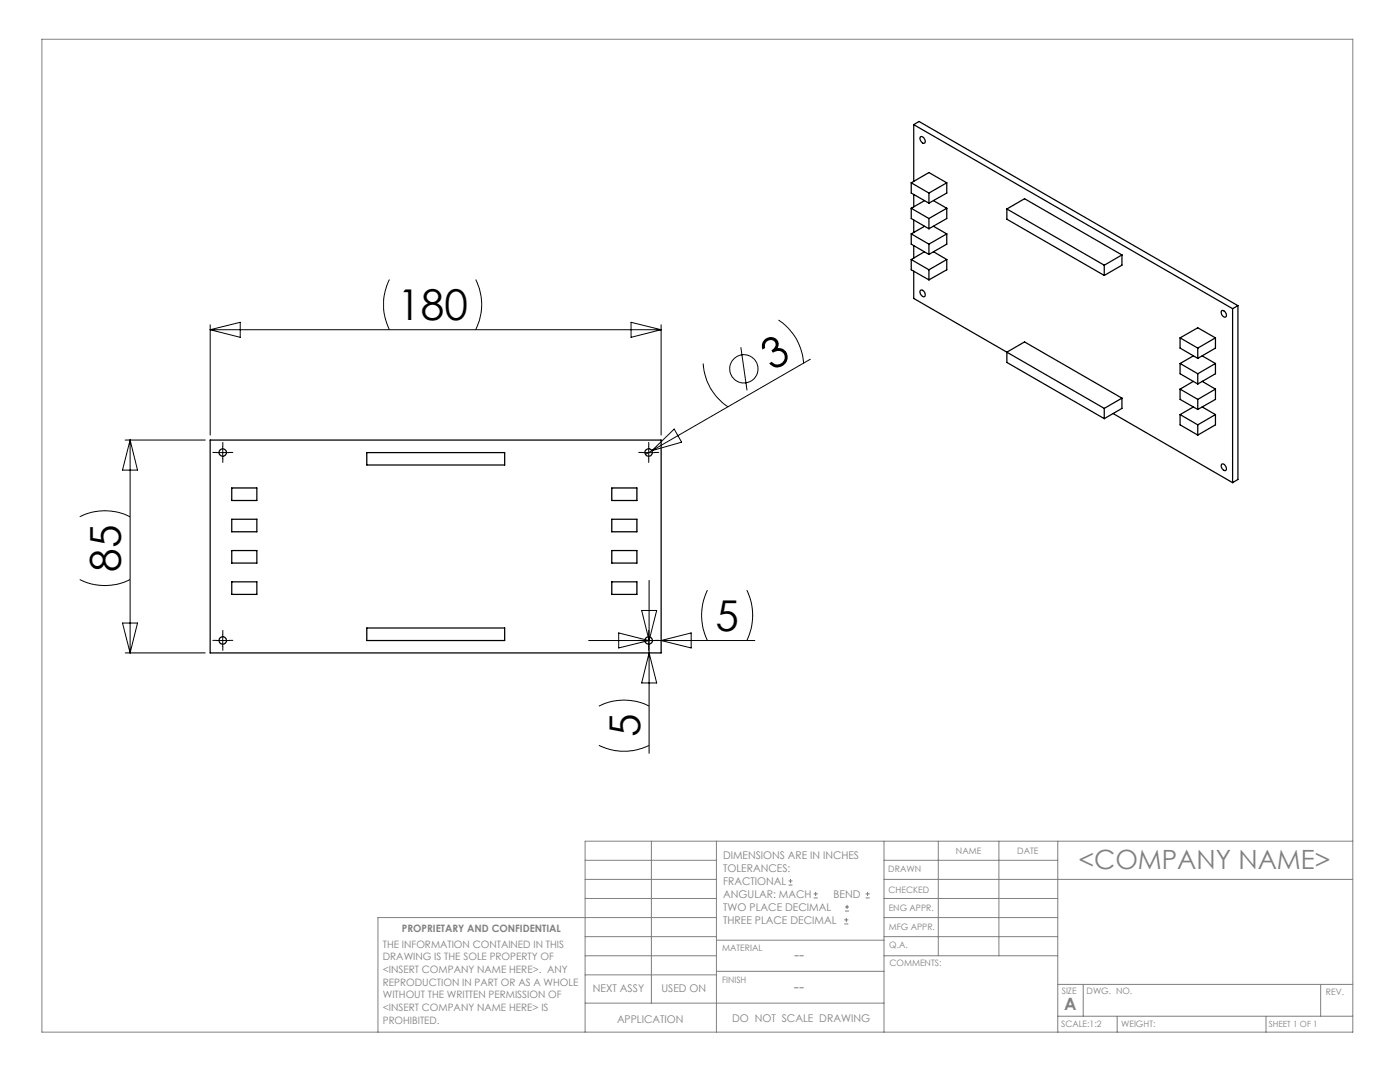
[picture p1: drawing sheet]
<svg xmlns="http://www.w3.org/2000/svg" width="279mm" height="216mm" viewBox="0 0 279 216" stroke-linecap="round" stroke-linejoin="round" font-family="sans-serif">
<g fill="none" stroke="#000" stroke-width=".2">
<path d="M77.7 55.8a11.3 11.3 0 0 0 0 10M94.9 55.8a11 11 0 0 1 0 10M41.9 64.8v22M41.9 65.8h90M41.9 65.8l6-1.5v3zM125.9 64.3l6 1.5-6 1.5zM131.9 64.8v22M140.3 72.5a11 11 0 0 0 5 8.7M147.8 69.3l1.3 8.6M155.4 63.9a11 11 0 0 1 5 8.6M161.7 71.7l-31.6 18.2M25 87.8h16"/>
<path d="M26 87.8v42.5M26 87.8l1.4 6h-3zM43.2 90.3h2.5M44.4 89v2.5M128.2 90.3h2.5M129.5 89v2.5M130.1 89.9l-1.3 .8M130.1 89.9l4.4-4.3 1.5 2.6zM15.9 115.6a11.1 11.1 0 0 0 10.1 0M15.9 103.1a11.1 11.1 0 0 1 10.1 0M129.5 115.8v34.5M141.2 117.8a11.4 11.4 0 0 0 0 10"/>
<path d="M149 117.8a11.4 11.4 0 0 1 0 10M24.4 124.3h3l-1.4 6zM25 130.3h16M43.2 127.8h2.5M44.4 126.5v2.5M117.5 127.8h33.1M123.5 126.3l6 1.5-6 1.5zM128.1 121.8h3l-1.6 6zM129.5 126.5v2.5M129.5 130.3l1.6 6h-3zM131.9 127.8l6-1.5v3zM119.5 148.7a11.3 11.3 0 0 0 10 0"/>
<path d="M119.5 140.9a11 11 0 0 1 10 0"/>
<circle cx="148.4" cy="73.6" r="2.82"/>
</g>
<g fill="none" stroke="#808080" stroke-width=".2">
<path d="M8.4 7.8h261.6v198.2h-261.6zM116.8 171.7h26.2M116.8 175.5h26.2M116.8 179.3h26.2M130 167.9v32.3M143 167.9v38.1M157.4 176.6h.8M157.4 175.8h.8M157.8 175.4v.8M162.4 179.2h.8M162.4 178.4h.8M162.8 178v.8"/>
<path d="M172.8 179.2h.8M172.8 178.4h.8M173.1 178v.8M176.4 167.9v38.1M176.4 171.7h34.7M176.4 175.5h93.6M176.4 179.3h34.7M187.3 167.9v22.8M199.4 167.9v22.8M211.1 167.9v38.1M270 167.9h-153.2v38.1M116.8 190.7h26.2"/>
<path d="M116.8 186.9h26.2M116.8 194.5h26.2M143 193.8h33.4M143 187.6h33.4M143 183.1h-67.6v22.9M168.5 184.4h.8M168.5 183.6h.8M168.6 181.8h.8M168.6 181h.8M168.9 183.2v.8M169.1 180.6v.8M176.4 190.7h34.7"/>
<path d="M176.4 183.1h34.7M176.4 186.9h34.7M211.1 196.4h58.9M216.2 196.4v6.4M263.6 196.4v6.4M116.8 200.2h59.6M211.1 202.8h58.9M223 202.8v3.2M252.7 202.8v3.2"/>
</g>
<g fill="none" stroke="#000" stroke-width=".2" stroke-dasharray="15.2 1.3 1.3 1.3">
<path d="M43.2 90.3h-.7M44.5 89v-.7M44.5 91.5v.8M45.7 90.3h.8M128.2 90.3h-.7M129.5 89v-.7M129.5 91.5v.8M130.7 90.3h.8M43.2 127.8h-.7M44.5 126.5v-.7M44.5 129v.8M45.7 127.8h.8"/>
<path d="M128.2 127.8h-.7M129.5 126.5v-.7M129.5 129v.8M130.7 127.8h.8"/>
</g>
<g fill="none" stroke="#000" stroke-width=".25">
<path d="M181.9 36.5l3.5-2.1 3.5 2.1M181.9 36.5l3.5 2M181.9 36.5v2l3.5 2M182.4 24.9l63.6 36.7M182.4 24.9v11.3M182.4 38.8v2.5M182.4 24.9l1-.7 63.7 36.8M183.7 27.3a.83 .83 0 0 1 .8 .4 .83 .83 0 0 1 0 .9 .91 .91 0 0 1-.8-1.3zM185.4 38.5v2M188.9 36.5v2l-3.5 2M188.9 36.5l-3.5 2M181.9 41.6l3.5 2"/>
<path d="M181.9 46.7l3.5 2M181.9 41.6v2l3.5 2M181.9 46.7v2l3.5 2.1M181.9 51.8v2l3.5 2M181.9 51.8l3.5 2M182.4 54.1v5.4l18.5 10.8M182.4 43.9v2.5M182.4 49v2.5M183.7 58a.76 .76 0 0 1 .8 .3 .76 .76 0 0 1 0 .9 .87 .87 0 0 1-.8-1.2zM184.5 40l-2.6 1.6M184.5 45.2l-2.6 1.5M184.5 50.2l-2.6 1.6"/>
<path d="M185.4 43.6v2M185.4 48.7v2.1M185.4 53.8v2M186.3 40l2.6 1.6M186.3 45.2l2.6 1.5M186.3 50.2l2.6 1.6M188.9 41.6v2l-3.5 2M188.9 46.7v2l-3.5 2.1M188.9 51.8v2l-3.5 2M188.9 41.6l-3.5 2M188.9 46.7l-3.5 2M188.9 51.8l-3.5 2"/>
<path d="M200.9 41.7l3.6-2 19.4 11.2M200.9 41.7l19.5 11.2M200.9 41.7v2l19.5 11.3M220.4 52.9v2.1M223.9 50.9v2l-3.5 2.1M223.9 50.9l-3.5 2M200.9 70.3l3.6-2.1 19.4 11.2M200.9 70.3l19.5 11.2M200.9 70.3v2l19.5 11.2M223.9 79.4v2.1l-3.5 2M223.9 79.4l-3.5 2.1M235.5 67.4l3.5-2 3.6 2"/>
<path d="M235.5 67.4l3.5 2.1M235.5 67.4v2.1l3.5 2M235.5 72.5v2.1l3.5 2M235.5 77.6v2.1l3.5 2M235.5 72.5l3.5 2.1M235.5 77.6l3.5 2.1M238.2 71l-2.7 1.5M238.2 76.1l-2.7 1.5M239 69.5v2M239 74.6v2M239 79.7v2M239.9 71l2.7 1.5"/>
<path d="M239.9 76.1l2.7 1.5M242.6 67.4v2.1l-3.6 2M242.6 72.5v2.1l-3.6 2M242.6 77.6v2.1l-3.6 2M242.6 67.4l-3.6 2.1M242.6 72.5l-3.6 2.1M242.6 77.6l-3.6 2.1M243.8 62.1a.78 .78 0 0 1 .8 .2 .78 .78 0 0 1 .1 .9 .84 .84 0 0 1-.9-1.1zM246 61.6v34.7M247.1 61v34.7l-1.1 .6M247.1 61l-1.1 .6M41.9 87.8h90v42.5h-90z"/>
<path d="M46.2 97.4h5.1v2.5h-5.1zM73.2 90.3h27.5v2.5h-27.5zM122.1 97.4h5v2.5h-5zM220.4 81.5v2M222.1 82.5l23.9 13.8M235.5 82.7v2.1l3.5 2M235.5 82.7l3.5 2.1M238.2 81.2l-2.7 1.5M239 84.8v2M239.9 81.2l2.7 1.5M242.6 82.7v2.1l-3.6 2M242.6 82.7l-3.6 2.1"/>
<path d="M243.8 92.6a.81 .81 0 0 1 .8 .4 .81 .81 0 0 1 0 .9 .92 .92 0 0 1-.8-1.3zM46.2 116.1h5.1v2.5h-5.1zM46.2 103.6h5.1v2.5h-5.1zM46.2 109.9h5.1v2.5h-5.1zM122.1 116.1h5v2.5h-5zM122.1 103.6h5v2.5h-5zM122.1 109.9h5v2.5h-5zM73.2 125.3h27.5v2.5h-27.5z"/>
<circle cx="44.5" cy="90.3" r=".76"/>
<circle cx="129.4" cy="90.3" r=".74"/>
<circle cx="44.5" cy="127.8" r=".74"/>
<circle cx="129.5" cy="127.8" r=".74"/>
</g>
<g font-size="8.5">
<text x="79.3" y="63.9">180</text>
<text x="154.1" y="74.1" transform="rotate(-30 154.1 74.1)">3</text>
<text x="24.1" y="114" transform="rotate(-90 24.1 114)">85</text>
<text x="142.8" y="125.9">5</text>
<text x="127.7" y="147.1" transform="rotate(-90 127.7 147.1)">5</text>
</g>
<text font-size="5.3" fill="#808080" x="215.2" y="173.3">&lt;COMPANY NAME&gt;</text>
<text font-size="3.4" fill="#808080" x="212.4" y="201.4">A</text>
<g font-size="3.2" fill="#808080">
<text x="158.5" y="191.5">--</text>
<text x="158.4" y="197.9">--</text>
</g>
<g font-size="2.1" fill="#808080">
<text x="144.3" y="171.4">DIMENSIONS ARE IN INCHES</text>
<text x="144.3" y="174">TOLERANCES:</text>
<text x="144.3" y="176.6">FRACTIONAL</text>
<text x="144.3" y="179.2">ANGULAR: MACH</text>
<text x="166.4" y="179.2">BEND</text>
<text x="144.3" y="181.8">TWO PLACE DECIMAL</text>
<text x="144.3" y="184.3">THREE PLACE DECIMAL</text>
<text x="118.3" y="197.9">NEXT ASSY</text>
<text x="132" y="197.9">USED ON</text>
<text x="146.1" y="203.8">DO NOT SCALE DRAWING</text>
<text x="123.1" y="204">APPLICATION</text>
</g>
<g font-size="2" fill="#808080">
<text x="76.4" y="189.1">THE INFORMATION CONTAINED IN THIS</text>
<text x="76.4" y="191.6">DRAWING IS THE SOLE PROPERTY OF</text>
<text x="80.2" y="186">PROPRIETARY AND CONFIDENTIAL</text>
<text x="76.4" y="194.2">&lt;INSERT COMPANY NAME HERE&gt;. ANY</text>
<text x="76.4" y="196.7">REPRODUCTION IN PART OR AS A WHOLE</text>
<text x="76.4" y="199.2">WITHOUT THE WRITTEN PERMISSION OF</text>
<text x="76.4" y="201.7">&lt;INSERT COMPANY NAME HERE&gt; IS</text>
<text x="76.4" y="204.3">PROHIBITED.</text>
</g>
<g font-size="1.8" fill="#808080">
<text x="190.8" y="170.3">NAME</text>
<text x="203" y="170.4">DATE</text>
<text x="177.3" y="174.1">DRAWN</text>
<text x="177.3" y="178.1">CHECKED</text>
<text x="177.4" y="181.7">ENG APPR.</text>
<text x="177.4" y="185.5">MFG APPR.</text>
<text x="144.1" y="189.8">MATERIAL</text>
<text x="177.5" y="189.3">Q.A.</text>
<text x="144.1" y="196.2">FINISH</text>
<text x="177.5" y="192.8">COMMENTS:</text>
<text x="211.9" y="198.3">SIZE</text>
<text x="216.9" y="198.4">DWG. NO.</text>
<text x="264.6" y="198.5">REV.</text>
<text x="211.8" y="204.9">SCALE:1:2</text>
<text x="223.7" y="205">WEIGHT:</text>
</g>
<text font-size="1.7" fill="#808080" x="253.2" y="204.9">SHEET 1 OF 1</text>
</svg>
